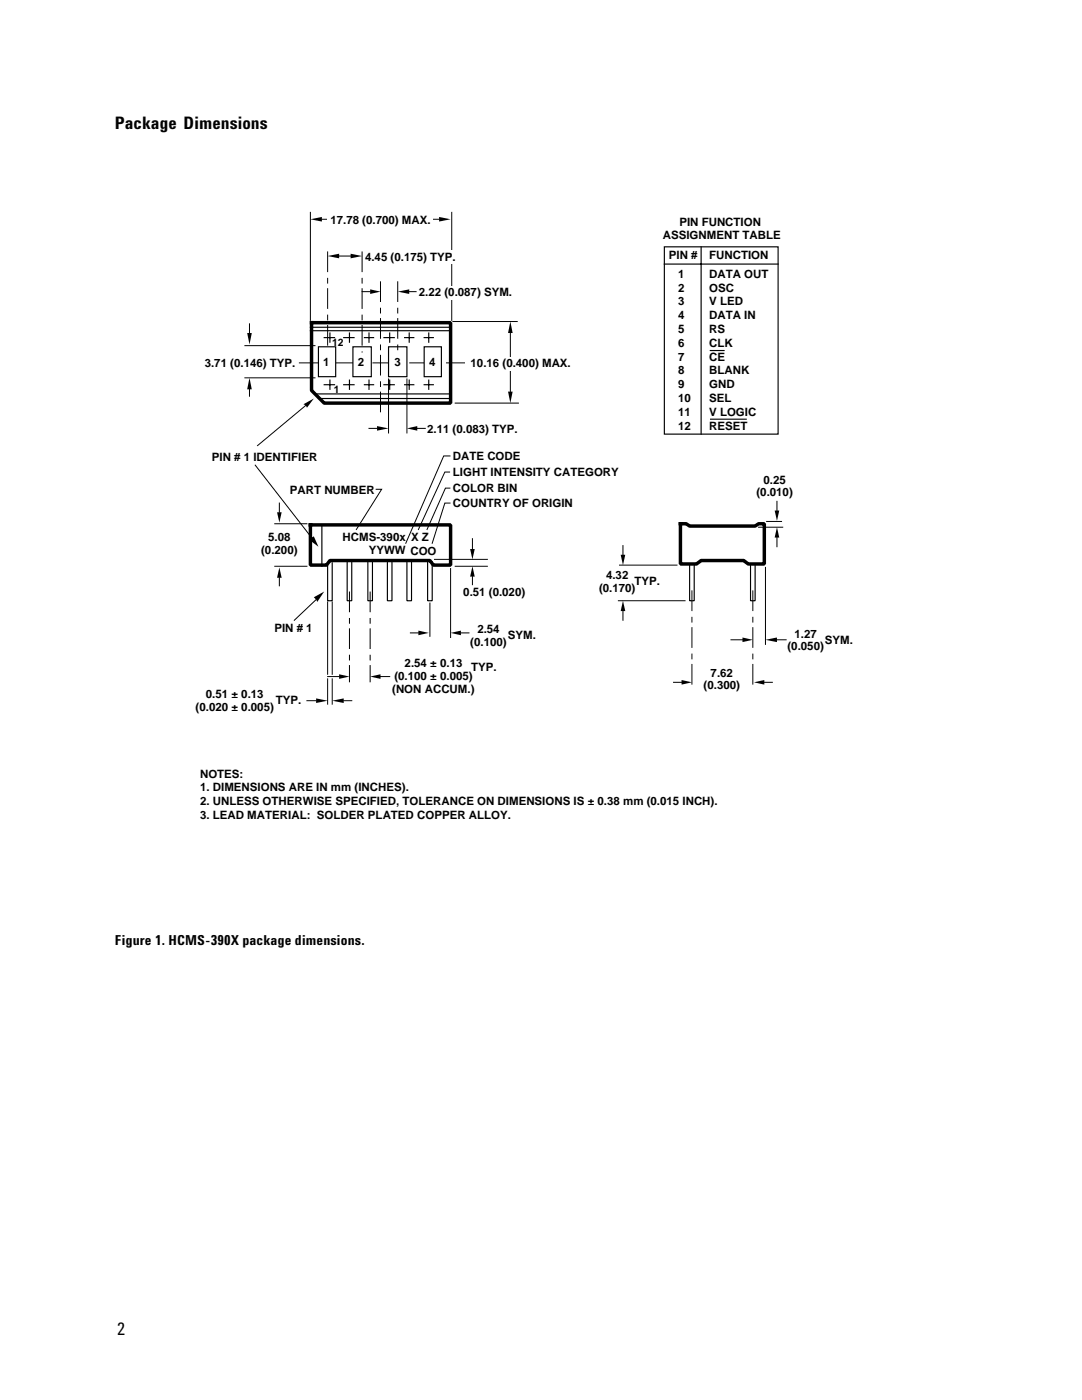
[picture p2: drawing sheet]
<svg xmlns="http://www.w3.org/2000/svg" width="216mm" height="279mm" viewBox="0 0 216 279" stroke-linecap="round" stroke-linejoin="round" font-family="sans-serif">
<g fill="#000">
<path d="M61.9 43.8l2.3-.5v.9zM65.4 51.1l2.3-.5v1zM70 50.6l2.3 .5-2.3 .5zM73.9 57.7l2 .5-2 .5zM79.4 58.2l2.3-.5v1zM87.6 43.3l2.3 .5-2.3 .4zM60.6 80.7l2-1.2-1.4 1.9-.2-.5zM101.8 64.2l.5 2.3h-.9zM75.2 85l2.3 .5-2.3 .5zM81.2 85.5l2.1-.5v1zM101.4 78.2h.9l-.5 2.2zM55.3 102.2h.9l-.5 2.1z"/>
<path d="M55.7 113.2l.5 2.1h-.9zM62.6 119.2l2.1-1.1-1.4 2zM123.8 110.7h1l-.5 2.1zM124.3 119.9l.5 2.1h-1zM154.6 101.9h.9l-.5 2.1zM155 105.2l.5 2.1h-.9zM63.1 139.4l2.3 .4-2.3 .5zM66.3 139.8l2.3-.4v.9zM67.7 134.6l2 .4-2 .5zM73.9 135l2-.4v.9zM83.5 125.9l2.1 .4-2.1 .5zM89.9 126.3l2.1-.4v.9z"/>
<path d="M148.2 127.2l2 .5-2 .4zM152.7 127.7l2.3-.5v.9z"/>
</g>
<g fill="none" stroke="#000" stroke-width=".2">
<path d="M61.9 42.4v21.5M64.2 43.8h23.4M67.7 51.1h2.5M72.3 58.2h1.6M81.7 58.2h1.3M90.1 42.4v21.5M48.9 75.4h14M48.9 69h14M77.5 75.6v10.8M81.2 75.6v10.8M90.4 64.2h12.8M101.8 66.5v11.9"/>
<path d="M61 80.9l-9.6 8M73.6 85.5h1.6M83.3 85.5h1.6M89.7 94.2h-.9l-5.3 11.5M89.8 97.4h-.9l-3.7 8.3M89.8 91h-1.3l-7.5 17.4M90.8 80.4h12.6M54.8 104.5h6.4M54.8 113h6.4M55.7 100.4v1.8M55.7 115.3v1.6M63.1 119.7l-4.4 4.1"/>
<path d="M89.8 100.4h-1l-2.6 8M89.9 113.5v13.7M123.4 119.9h13.3M123.6 112.8h11.5M124.3 108.9v1.8M151.4 105.2h4.8M152.7 113.2v15.4M153 104.1h3M155 100.1v1.8M155 107.3v1.8M61.2 139.8h1.9M65.4 135.5v5"/>
<path d="M65.4 135h2.3M66.3 135.5v5M68.6 139.8h1.6M75.9 135h1.9M81.9 126.3h1.6M85.8 120.3v6.7M92 126.3h1.6M124.3 122v1.8M145.9 127.7h2.3M155 127.7h1.9"/>
</g>
<path d="M64.2 104.8v8.2M65.4 112.3v7.6h.9v-7.6M69.3 112.1v7.8h.9v-7.8M73.4 112.1v7.8h.9v-7.8M77.3 112.1v7.8h.9v-7.8M81.2 112.1v7.8h.9v-7.8M85.3 112.1v7.8h.9v-7.8M137.6 112.6v7.3h.9v-7.3M149.8 112.6v7.3h.9v-7.3" fill="none" stroke="#000" stroke-width=".23"/>
<path d="M61.9 104.8h28v8h-3.4l-.7-.9h-20l-.7 .9h-3.2zM135.8 104.5h1.1l.7 .5h13.1l.7-.5h1.1v8.1h-3.2l-.9-.7h-8.5l-.9 .7h-3.2z" fill="none" stroke="#000" stroke-width=".69"/>
<path d="M65.4 50.2v20.2M75.9 56.1v26.2M59.6 72.4h33.8M69.7 118.1v18.1M73.9 118.1v18.1M138.1 117.8v19.3M150.2 117.8v19.3" fill="none" stroke="#000" stroke-width=".2" stroke-dasharray="4.1 1.1 1.1 .9" stroke-linecap="butt"/>
<g fill="#fff" stroke="#000" stroke-width=".23">
<path d="M84.6 69.2h3.5v6h-3.5z"/>
<path d="M77.5 69.2h3.7v6h-3.7z"/>
<path d="M70.4 69.2h3.7v6h-3.7z"/>
<path d="M63.5 69.2h3.5v6h-3.5z"/>
</g>
<g fill="#fff">
<path d="M85.3 71h2.3v2.8h-2.3z"/>
<path d="M78.2 71h2.3v2.8h-2.3z"/>
<path d="M71.1 71h2.3v2.8h-2.3z"/>
<path d="M64 71h2.3v2.8h-2.3z"/>
</g>
<path d="M62.2 64.4h27.7v16h-25.2l-2.5-2.5z" fill="none" stroke="#000" stroke-width=".69"/>
<path d="M61.9 65.3h27.8M61.9 66h27.8M63.1 78.6h26.6M63.5 79.5h26.2" fill="none" stroke="#000" stroke-width=".23"/>
<path d="M79.4 56.1v14.3" fill="none" stroke="#000" stroke-width=".2" stroke-dasharray="4.1 1.1 1.1 .9" stroke-linecap="butt"/>
<g fill="#fff">
<path d="M65.4 42.6h21.1v2.8h-21.1z"/>
<path d="M72.7 50h18.6v2.7h-18.6z"/>
<path d="M83.3 57.1h19.2v2.7h-19.2z"/>
<path d="M92.9 71.3h22.2v2.7h-22.2z"/>
</g>
<path d="M49.3 66.5h.9l-.4 2.3zM49.8 75.4l.4 2.3h-.9zM61.7 107.7l.9-.7 .9 2.1zM93.8 109.6h.9l-.4 2zM94.3 113l.4 2.1h-.9zM136 135.7l2.1 .5-2.1 .4zM150.4 136.2l2.1-.5v.9z" fill="#000"/>
<path d="M49.8 64.6v1.9M49.8 77.7v1.4M50.9 92.8l11.3 14.5M75.1 97.6h1.1l-5.1 8.1M86.7 111.6h10.5M90.8 113h6.4M94.3 107.5v2.1M94.3 115.1v1.6M65.4 120.1v14.5M66.3 120.1v14.5M134.4 136.2h1.6M152.5 136.2h1.6" fill="none" stroke="#000" stroke-width=".2"/>
<path d="M72.3 50.2v20.2" fill="none" stroke="#000" stroke-width=".2" stroke-dasharray="4.1 1.1 1.1 .9" stroke-linecap="butt"/>
<g fill="none" stroke="#000" stroke-width=".23">
<path d="M132.6 49.3h22.7v37.3h-22.7zM132.6 52.7h22.7M139.9 49.3v37.3M64.7 76.8h2.1M64.7 67.4h2.1M65.8 66.5v1.8M65.8 75.9v1.8M68.6 76.8h2M68.6 67.4h2M69.7 66.5v1.8M69.7 75.9v1.8M72.7 76.8h1.8"/>
<path d="M72.7 67.4h1.8M73.6 66.5v1.8M73.6 75.9v1.8M76.6 76.8h2.1M76.6 67.4h2.1M77.8 66.5v1.8M77.8 75.9v1.8M80.7 76.8h1.9M80.7 67.4h1.9M81.7 66.5v1.8M81.7 75.9v1.8M84.6 76.8h1.9"/>
<path d="M84.6 67.4h1.9M85.6 66.5v1.8M85.6 75.9v1.8M141.7 70h2.8M141.8 83.7h7.1"/>
</g>
<g font-size="3.5">
<text x="22.9" y="25.8">Package Dimensions</text>
<text x="23.4" y="266.5">2</text>
</g>
<text font-size="2.8" x="22.9" y="188.6">Figure 1. HCMS-390X package dimensions.</text>
<g font-size="2.3">
<text x="65.9" y="44.7">17.78 (0.700) MAX.</text>
<text x="132.2" y="47.7">ASSIGNMENT TABLE</text>
<text x="135.6" y="45.1">PIN FUNCTION</text>
<text x="72.8" y="52">4.45 (0.175) TYP.</text>
<text x="133.5" y="51.8">PIN #</text>
<text x="141.5" y="51.8">FUNCTION</text>
<text x="83.6" y="59.1">2.22 (0.087) SYM.</text>
<text x="135.3" y="55.5">1</text>
<text x="135.3" y="58.2">2</text>
<text x="141.5" y="55.5">DATA OUT</text>
<text x="141.5" y="58.2">OSC</text>
<text x="135.3" y="61">3</text>
<text x="135.3" y="63.7">4</text>
<text x="141.5" y="61">V LED</text>
<text x="141.5" y="63.7">DATA IN</text>
<text x="135.3" y="66.5">5</text>
<text x="135.3" y="69.2">6</text>
<text x="135.3" y="72">7</text>
<text x="141.5" y="66.5">RS</text>
<text x="141.5" y="69.2">CLK</text>
<text x="141.5" y="72">CE</text>
<text x="40.8" y="73.2">3.71 (0.146) TYP.</text>
<text x="64.5" y="73.1">1</text>
<text x="71.4" y="73.1">2</text>
<text x="78.7" y="73.1">3</text>
<text x="85.6" y="73.1">4</text>
<text x="93.9" y="73.3">10.16 (0.400) MAX.</text>
<text x="135.3" y="74.7">8</text>
<text x="135.3" y="77.5">9</text>
<text x="141.5" y="74.7">BLANK</text>
<text x="141.5" y="77.5">GND</text>
<text x="135.3" y="80.2">10</text>
<text x="135.3" y="83">11</text>
<text x="141.5" y="80.2">SEL</text>
<text x="141.5" y="83">V LOGIC</text>
<text x="85.2" y="86.4">2.11 (0.083) TYP.</text>
<text x="135.3" y="85.7">12</text>
<text x="141.5" y="85.7">RESET</text>
<text x="42.3" y="91.9">PIN # 1 IDENTIFIER</text>
<text x="90.4" y="95">LIGHT INTENSITY CATEGORY</text>
<text x="90.4" y="91.7">DATE CODE</text>
<text x="57.8" y="98.6">PART NUMBER</text>
<text x="90.4" y="98.1">COLOR BIN</text>
<text x="90.4" y="101.2">COUNTRY OF ORIGIN</text>
<text x="150.9" y="99">(0.010)</text>
<text x="152.3" y="96.5">0.25</text>
<text x="53.5" y="108">5.08</text>
<text x="68.4" y="108">HCMS-390x X Z</text>
<text x="52.1" y="110.5">(0.200)</text>
<text x="73.6" y="110.5">YYWW COO</text>
<text x="92.4" y="119">0.51 (0.020)</text>
<text x="119.5" y="118.1">(0.170)</text>
<text x="120.9" y="115.5">4.32</text>
<text x="126.6" y="116.7">TYP.</text>
<text x="54.7" y="126.1">PIN # 1</text>
<text x="93.8" y="128.8">(0.100)</text>
<text x="95.2" y="126.3">2.54</text>
<text x="101.3" y="127.5">SYM.</text>
<text x="157.1" y="129.8">(0.050)</text>
<text x="158.5" y="127.2">1.27</text>
<text x="164.6" y="128.6">SYM.</text>
<text x="78.7" y="135.7">(0.100 ± 0.005)</text>
<text x="80.7" y="133.2">2.54 ± 0.13</text>
<text x="94" y="133.9">TYP.</text>
<text x="140.4" y="137.5">(0.300)</text>
<text x="141.8" y="135">7.62</text>
<text x="39" y="141.9">(0.020 ± 0.005)</text>
<text x="41.1" y="139.4">0.51 ± 0.13</text>
<text x="55" y="140.5">TYP.</text>
<text x="78.3" y="138.2">(NON ACCUM.)</text>
<text x="39.9" y="155.2">NOTES:</text>
<text x="39.9" y="158">1. DIMENSIONS ARE IN mm (INCHES).</text>
<text x="39.9" y="160.7">2. UNLESS OTHERWISE SPECIFIED, TOLERANCE ON DIMENSIONS IS ± 0.38 mm (0.015 INCH).</text>
<text x="39.9" y="163.5">3. LEAD MATERIAL: SOLDER PLATED COPPER ALLOY.</text>
</g>
<g font-size="2.1">
<text x="66.3" y="69">12</text>
<text x="66.6" y="78.4">1</text>
</g>
</svg>
